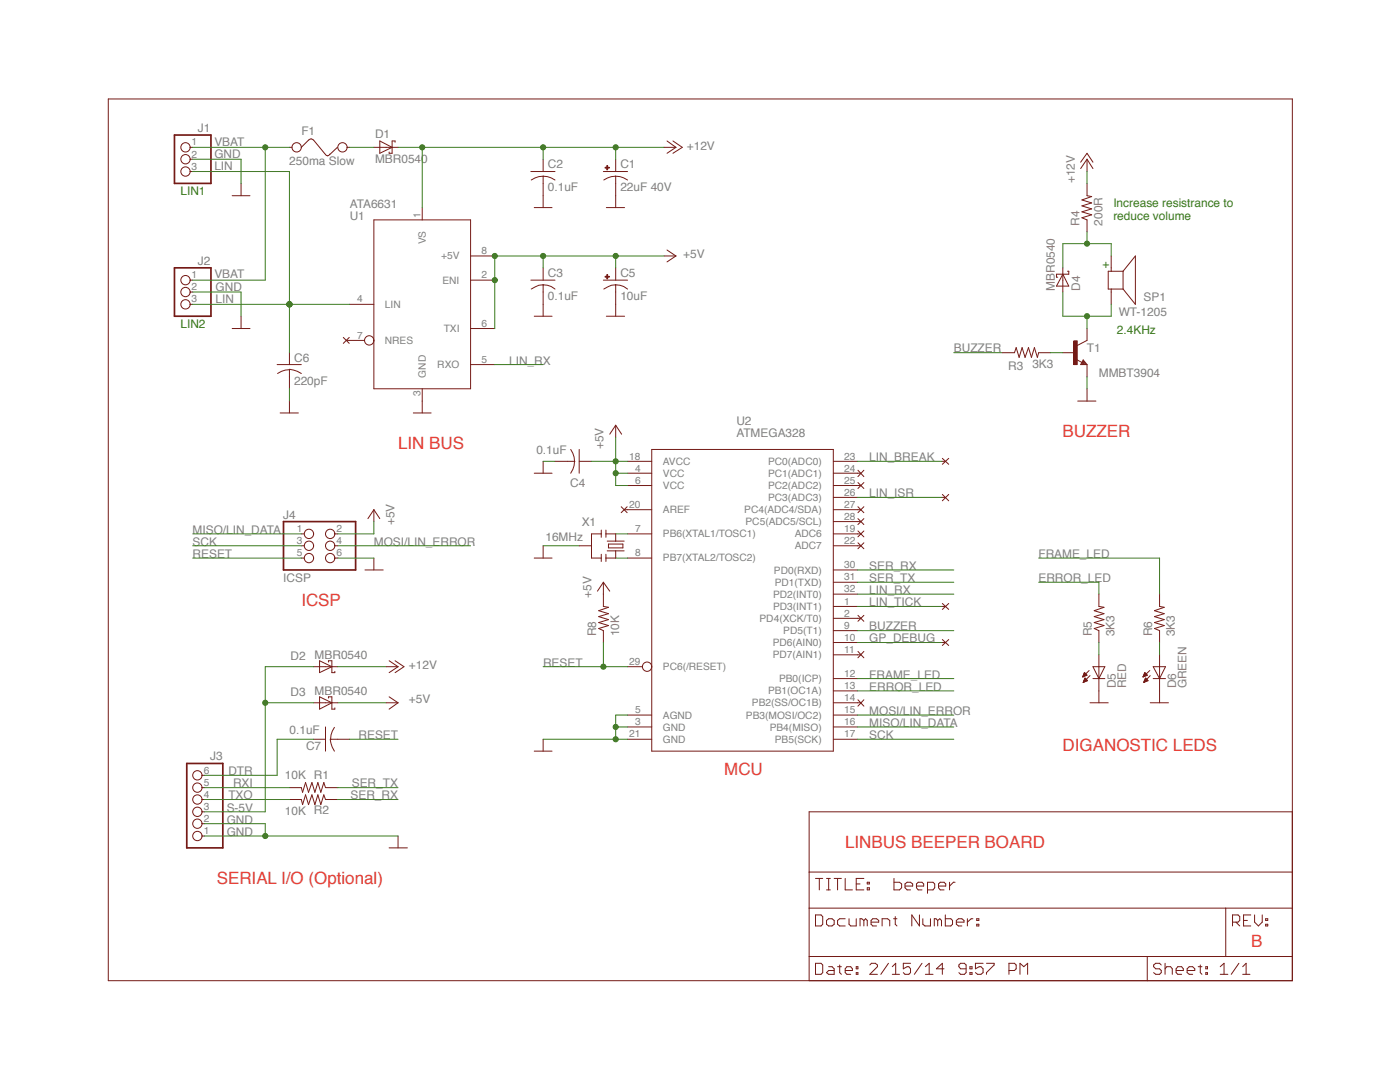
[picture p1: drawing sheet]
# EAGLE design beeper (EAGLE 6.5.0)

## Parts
C1  22uF 40V  CPOL-USUD-6,3X5,8  [UD-6,3X5,8_NICHICON]
C2  0.1uF  C-USC0805  [C0805]
C3  0.1uF  C-USC0805  [C0805]
C4  0.1uF  C-USC0805  [C0805]
C5  10uF  CPOL-USA/3216-18R  [A/3216-18R]
C6  220pF  C-USC0805  [C0805]
C7  0.1uF  C-USC0805  [C0805]
D1  MBR0540  SMF5.0AT1  [SOD123FL]
D2  MBR0540  SMF5.0AT1  [SOD123FL]
D3  MBR0540  SMF5.0AT1  [SOD123FL]
D4  MBR0540  SMF5.0AT1  [SOD123FL]
D5  RED  LED  [1206-LED]
D6  GREEN  LED  [1206-LED]
F1  500ma Slow  FUSE  [1206]
J1  PINHD-1X3  [1X03]
J2  PINHD-1X3  [1X03]
J3  PINHD-1X6  [1X06]
J4  ICSP  PINHD-2X3  [2X03]
R1  10K  R-US_R0805  [R0805]
R2  10K  R-US_R0805  [R0805]
R3  3K3  R-US_R0805  [R0805]
R4  200R  R-US_R0805  [R0805]
R5  3K3  R-US_R0805  [R0805]
R6  3K3  R-US_R0805  [R0805]
R8  10K  R-US_R0805  [R0805]
SP1  WT-1205  AL60P  [AL60P]
T1  MMBT3904  MMBT3904LT1-NPN-SOT23-BEC  [SOT23-BEC]
U1  ATA6631  [SO-08]
U2  ATMEGA328  [TQFP32-08]
X1  16MHz  RESONATORSMD  [RESONATOR-SMD]

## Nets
+5V: C3.1 C4.1 C5.+ D3.C J4.2 R8.2 U1.2(ENI) U1.6(TXI) U1.8(+5V) U2.4(VCC) U2.6(VCC) U2.18(AVCC)
+12V: C1.+ C2.1 D1.C D2.C R4.2 U1.1(VS)
BUZZER: R3.1 U2.9(PD5(T1))
DTR: C7.1 J3.6
ERROR_LED: R5.2 U2.13(PB1(OC1A))
FRAME_LED: R6.2 U2.12(PB0(ICP))
GND: C1.- C2.2 C3.2 C4.2 C5.- C6.2 D5.C D6.C J1.2 J2.2 J3.1 J3.2 J4.6 T1.E U1.3(GND) U2.3(GND) U2.5(AGND) U2.21(GND) X1.2
GP_DEBUG: U2.10(PD6(AIN0))
LIN: C6.1 J1.3 J2.3 U1.4(LIN)
LIN_BREAK: U2.23(PC0(ADC0))
LIN_ISR: U2.26(PC3(ADC3))
LIN_RX: U1.5(RXO) U2.32(PD2(INT0))
LIN_TICK: U2.1(PD3(INT1))
MISO/LIN_DATA: J4.1 U2.16(PB4(MISO))
MOSI/LIN_ERROR: J4.4 U2.15(PB3(MOSI/OC2))
N$3: D6.A R6.1
N$4: D5.A R5.1
N$6: D1.A F1.2
N$19: R3.2 T1.B
N$30: D4.C R4.1 SP1.1
N$31: D4.A SP1.2 T1.C
RESET: C7.2 J4.5 R8.1 U2.29(PC6(/RESET))
RXI: J3.5 R1.2
S-5V: D2.A D3.A J3.3
SCK: J4.3 U2.17(PB5(SCK))
SER_RX: R2.1 U2.30(PD0(RXD))
SER_TX: R1.1 U2.31(PD1(TXD))
TXO: J3.4 R2.2
VBAT: F1.1 J1.1 J2.1
XTAL1: U2.7(PB6(XTAL1/TOSC1)) X1.3
XTAL2: U2.8(PB7(XTAL2/TOSC2)) X1.1
Unconnected: U1.7(NRES) U2.2(PD4(XCK/T0)) U2.11(PD7(AIN1)) U2.14(PB2(SS/OC1B)) U2.19(ADC6) U2.20(AREF) U2.22(ADC7) U2.24(PC1(ADC1)) U2.25(PC2(ADC2)) U2.27(PC4(ADC4/SDA)) U2.28(PC5(ADC5/SCL))

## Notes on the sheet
- LIN1
- Increase resistrance to
  reduce volume
- +
- LIN2
- 2.4KHz
- BUZZER
- LIN BUS
- ICSP
- DIGANOSTIC LEDS
- MCU
- LINBUS BEEPER BOARD
- SERIAL I/O (Optional)
- B
